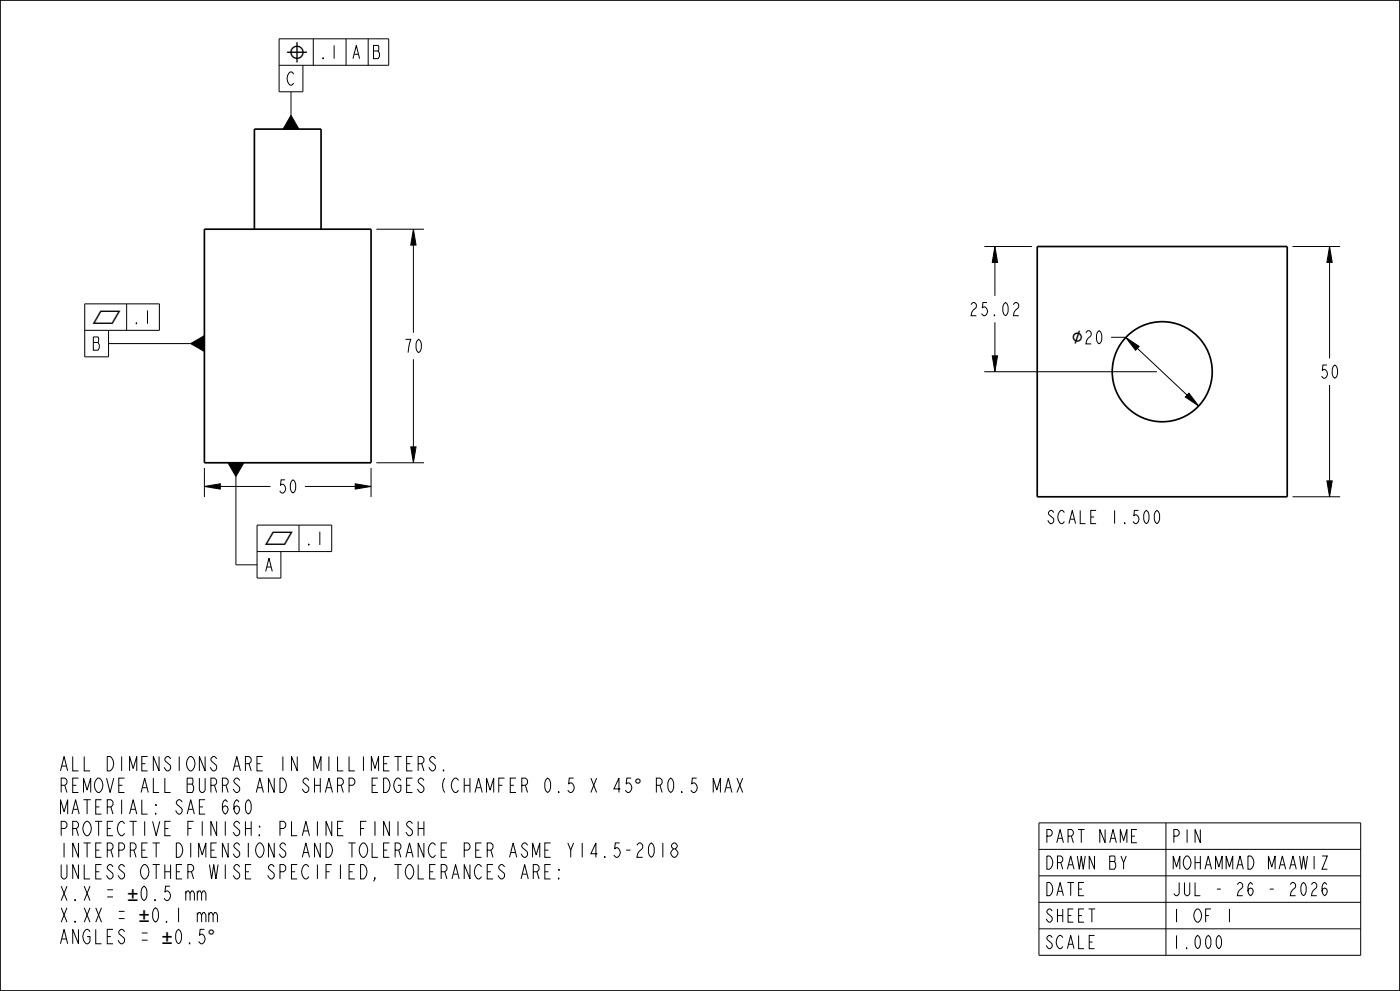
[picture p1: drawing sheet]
<svg xmlns="http://www.w3.org/2000/svg" width="420mm" height="297mm" viewBox="0 0 420 297" stroke-linecap="round" stroke-linejoin="round" font-family="sans-serif">
<g fill="#000">
<path d="M87.3 34.6l2.4 4.1h-4.8zM124 68.7l.8 4.8h-1.6zM298.5 73.9l.8 4.7h-1.6zM398.9 73.9l.8 4.7h-1.6zM57.2 103l4.1-2.4v4.8zM297.7 106.6h1.6l-.8 4.8zM337.7 101.1l4 2.7-1 1.2zM68.4 138.7h4.8l-2.4 4.1zM123.2 133.9h1.6l-.8 4.8zM356.7 117.8l2.9 3.9-4-2.7zM61.3 145.8l4.8-.8v1.6zM106.6 145l4.7 .8-4.7 .8z"/>
<path d="M398.1 144.1h1.6l-.8 4.8z"/>
</g>
<g fill="none" stroke="#000" stroke-width=".3">
<path d="M83.7 19.6h32.9v-8h-32.9v15.9h7.2v-7.9M94 11.6v8M103.8 11.6v8M110.5 11.6v8M87.3 34.6l2.4 4.1h-4.8zM87.3 27.5v7.1M112.9 68.7h14.3M124 68.7l.8 4.8h-1.6zM124 73.5v26.2M295.3 73.9h14.3M298.5 73.9l.8 4.7h-1.6zM298.5 78.6v10.1"/>
<path d="M387.8 73.9h14.2M398.9 73.9l.8 4.7h-1.6zM398.9 78.6v28.8M25.4 99h22.4v-7.9h-22.4v15.8h7.2v-7.9M38 91.1v7.9M298.5 96.6v10M32.6 103h24.6M57.2 103l4.1-2.4v4.8zM124 107.7v26.2M295.3 111.4h51.8M297.7 106.6h1.6l-.8 4.8zM333.3 101.1h4.4"/>
<path d="M337.7 101.1l4 2.7-1 1.2zM341.2 104.4l14.9 14M356.7 117.8l2.9 3.9-4-2.7zM398.9 115.4v28.7M68.4 138.7h4.8l-2.4 4.1zM112.9 138.7h14.3M123.2 133.9h1.6l-.8 4.8zM61.3 145.8l4.8-.8v1.6zM61.3 140.3v8.7M66.1 145.8h15.1M70.8 142.8v26.5h6.3M89.7 157.4v7.9"/>
<path d="M91.5 145.8h15.1M106.6 145l4.7 .8-4.7 .8zM111.3 140.3v8.7M387.8 148.9h14.2M398.1 144.1h1.6l-.8 4.8zM77.1 165.3h22.4v-7.9h-22.4v15.8h7.2v-7.9M133 230.7l.2 .3h-.2zM189.4 233.2h-1.3l-.3 1.8 .5-.4a1.45 1.45 0 0 1 1.3 1.5 1.45 1.45 0 0 1-1.3 1.4l-.7-.7M125.4 248.3h1.8M127.2 246.1v4.4M201.7 254.8l.4-.4a1.26 1.26 0 0 1 1.3 1.3 1.26 1.26 0 0 1-1.3 1.2l-.4-.3a1.13 1.13 0 0 1 0-1.8zM202.1 254.4l-.7-.7a.99 .99 0 0 1 1.1-1.1l.7 .7v.4l-.7 .7"/>
<path d="M311.7 246.6h96.5v39.7h-96.5zM311.7 254.6h96.5M349.8 246.6v39.7M167.5 263.1l.3 .3h-.3zM167.5 260.5h.3v.4zM311.7 262.5h96.5M311.7 270.4h96.5M311.7 278.4h96.5"/>
</g>
<g fill="none" stroke="#000" stroke-width=".51">
<path d="M0 0h420v297h-420zM61.3 68.7h50v70h-50zM76.3 68.7v-30h20v30M311.2 73.9h75v75h-75z"/>
<circle cx="348.7" cy="111.4" r="15"/>
</g>
<g font-size="5.9">
<text x="190.2" y="237.5">° R0.5 MAX</text>
<text x="190.2" y="237.5">°</text>
<text x="38.2" y="269.9">±</text>
<text x="41.7" y="276.4">±</text>
<text x="48.6" y="282.9">±</text>
<text x="62.2" y="282.9">°</text>
</g>
<g font-size="5.6">
<text x="17.5" y="231">ALL DIMENSIONS ARE IN MILLIMETERS.</text>
<text x="17.5" y="237.5">REMOVE ALL BURRS AND SHARP EDGES (CHAMFER 0.5 X 45</text>
<text x="17.5" y="244">MATERIAL: SAE 660</text>
<text x="17.5" y="250.5">PROTECTIVE FINISH: PLAINE FINISH</text>
<text x="17.5" y="256.9">INTERPRET DIMENSIONS AND TOLERANCE PER ASME Y14.5-2018</text>
<text x="17.5" y="263.4">UNLESS OTHER WISE SPECIFIED, TOLERANCES ARE:</text>
<text x="17.5" y="269.9">X.X = ±0.5 mm</text>
<text x="17.5" y="276.4">X.XX = ±0.1 mm</text>
<text x="17.5" y="282.9">ANGLES = ±0.5°</text>
</g>
<g font-size="5.5">
<text x="85.7" y="17.6">⌖</text>
<text x="27.4" y="97">⏥</text>
<text x="79.1" y="163.3">⏥</text>
</g>
<g font-size="5.2">
<text x="95.5" y="17.6">.1</text>
<text x="105.3" y="17.6">A</text>
<text x="111.5" y="17.6">B</text>
<text x="85.7" y="25.5">C</text>
<text x="290.5" y="94.6">25.02</text>
<text x="39.5" y="97">.1</text>
<text x="27.4" y="105">B</text>
<text x="120.8" y="105.7">70</text>
<text x="325" y="103.1">20</text>
<text x="395.7" y="113.4">50</text>
<text x="83.1" y="147.8">50</text>
<text x="314.2" y="156.9">SCALE 1.500</text>
<text x="91.2" y="163.3">.1</text>
<text x="79.1" y="171.3">A</text>
<text x="313.3" y="252.6">PART NAME</text>
<text x="351.4" y="252.6">PIN</text>
<text x="313.3" y="260.5">DRAWN BY</text>
<text x="351.4" y="260.5">MOHAMMAD MAAWIZ</text>
<text x="313.3" y="268.4">DATE</text>
<text x="351.4" y="268.4">JUL - 26 - 2026</text>
<text x="313.3" y="276.4">SHEET</text>
<text x="351.4" y="276.4">1 OF 1</text>
<text x="313.3" y="284.3">SCALE</text>
<text x="351.4" y="284.3">1.000</text>
</g>
</svg>
